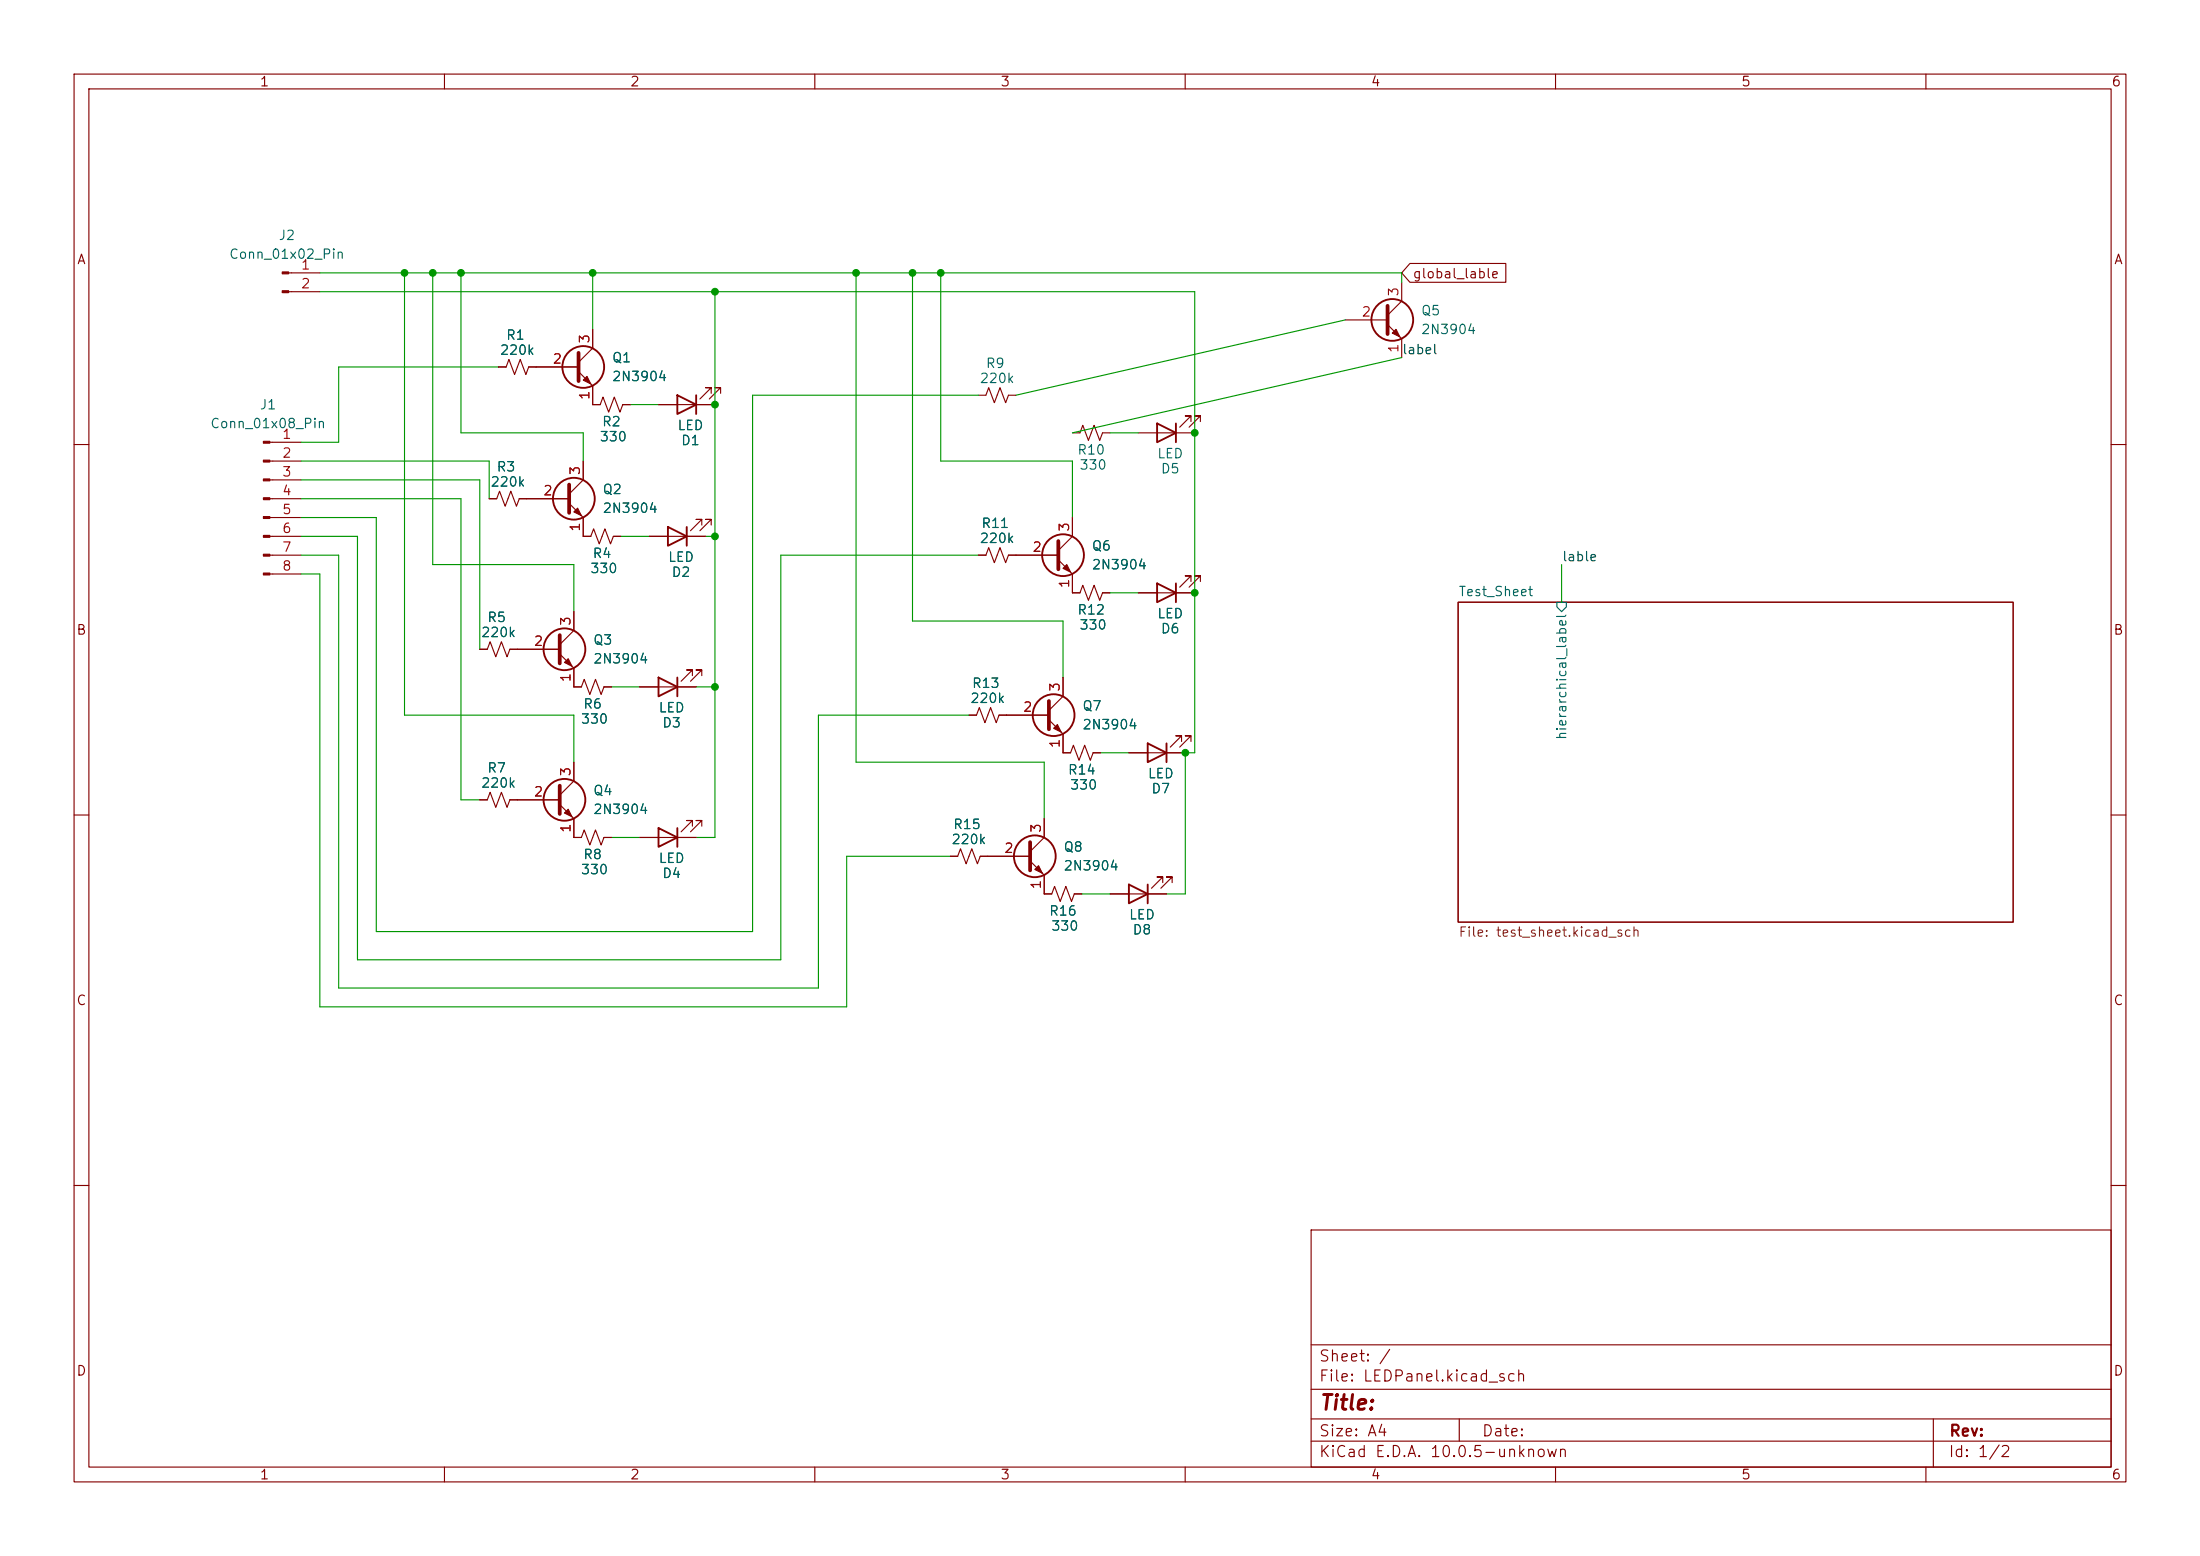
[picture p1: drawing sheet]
<svg xmlns="http://www.w3.org/2000/svg" width="297mm" height="210mm" viewBox="0 0 297 210" stroke-linecap="round" stroke-linejoin="round" font-family="sans-serif">
<g fill="none" stroke="#840000" stroke-width=".15">
<path d="M10 10h277v190h-277zM12 12h273v186h-273zM60 10v2M110 10v2M160 10v2M210 10v2M260 10v2M39 36.8h4.2M39 39.4h4.2M189.2 38.1v2.5l-1.9 1.9M190.3 35.6h13v2.5h-13l-1.1-1.3zM36.4 59.7h4.2"/>
<path d="M67.3 49.5h1l.4-1 .8 2 .7-2 .8 2 .4-1h6.7M78.1 50.2l1.9 1.9v2.5h1l.4-1 .8 2 .7-2 .8 2 .4-1h1M80 44.5v2.5l-1.9 1.9M88.9 54.6h7.6M96 53.1v-.8h-.8h.8l-1.5 1.5M97.3 53.1v-.8h-.8h.8l-1.5 1.5M132.1 53.3h1l.4-1 .7 2.1 .8-2.1 .8 2.1 .3-1.1h1.1M144.8 58.4h1l.4-1 .7 2 .8-2 .8 2 .3-1h1.1M153.7 58.4h7.6M160.8 56.9v-.8h-.8h.8l-1.5 1.6M162.1 56.9v-.8h-.8h.8l-1.6 1.6M181.6 43.2h5.7"/>
<path d="M187.3 43.8l1.9 1.9v2.6M10 60h2M36.4 67.3h4.2M36.4 72.4h4.2M36.4 62.2h4.2M36.4 64.8h4.2M36.4 69.9h4.2M36.4 74.9h4.2M36.4 77.5h4.2M66 67.3h1.1l.3-1 .8 2 .8-2 .7 2 .4-1h6.7M76.8 67.9l1.9 2v2.5h1.1l.3-1 .8 2 .8-2 .7 2 .4-1h1M78.7 62.2v2.6l-1.9 1.9"/>
<path d="M87.6 72.4h7.6M94.7 70.9v-.8h-.7h.7l-1.5 1.5M96 70.9v-.8h-.8h.8l-1.5 1.5M132.1 74.9h1l.4-1 .7 2 .8-2 .8 2 .3-1h6.8M142.9 75.6l1.9 1.9v2.5h1l.4-1 .7 2 .8-2 .8 2 .3-1h1.1M144.8 69.9v2.5l-1.9 1.9M160.8 78.5v-.8h-.8h.8l-1.5 1.5M162.1 78.5v-.8h-.8h.8l-1.6 1.5M285 60h2M64.8 87.6h1l.4-1 .7 2 .8-2 .8 2 .3-1h6.8M75.6 88.3l1.9 1.9v2.5h1l.4-1 .7 2 .8-2 .8 2 .3-1h1M77.5 82.6v2.5l-1.9 1.9"/>
<path d="M86.4 92.7h7.6M93.5 91.2v-.8h-.8h.8l-1.6 1.5M94.7 91.2v-.8h-.7h.7l-1.5 1.5M130.8 96.5h1l.4-1 .8 2 .7-2 .8 2 .4-1h6.7M141.6 97.2l1.9 1.9v2.5h1l.4-1 .8 2 .7-2 .8 2 .4-1h1M143.5 91.4v2.6l-1.9 1.9M153.7 80h7.6M196.8 81.3h75v43.2h-75zM10 110h2M64.8 108h1l.4-1.1 .7 2.1 .8-2.1 .8 2.1 .3-1h6.8M75.6 108.6l1.9 1.9v2.5h1l.4-1 .7 2 .8-2 .8 2 .3-1h1M77.5 102.9v2.5l-1.9 1.9"/>
<path d="M86.4 113h7.6M93.5 111.5v-.8h-.8h.8l-1.6 1.6M94.7 111.5v-.8h-.7h.7l-1.5 1.6M128.3 115.6h1l.4-1 .7 2 .8-2 .8 2 .3-1h6.8M139.1 116.2l1.9 1.9v2.6h1l.4-1.1 .7 2.1 .8-2.1 .8 2.1 .3-1h1M141 110.5v2.5l-1.9 1.9M152.4 101.6h7.6M157 119.1v-.7h-.8h.8l-1.6 1.5M158.2 119.1v-.7h-.7h.7l-1.5 1.5M159.5 100.1v-.8h-.8h.8l-1.5 1.5M160.8 100.1v-.8h-.8h.8l-1.5 1.5M285 110h2"/>
<path d="M149.9 120.7h7.6M10 160h2M177 166h108v32h-108zM285 160h2M60 198v2M110 198v2M160 198v2M177 194.5h108M177 191.5h108M177 187.5h108M177 181.5h108M197 191.5v3"/>
<path d="M210 198v2M260 198v2M261 191.5v6.5"/>
</g>
<path d="M210.2 81.3h1.3v.6l-.7 .7-.6-.7z" fill="none" stroke="#006464" stroke-width=".15"/>
<g fill="none" stroke="#840000" stroke-width=".25">
<path d="M91.4 53.3l2.6 1.3-2.6 1.3zM94 53.3v2.6M156.2 57.2l2.5 1.2-2.5 1.3zM158.7 57.2v2.5M90.2 71.1l2.5 1.3-2.5 1.3zM92.7 71.1v2.6M156.2 78.7l2.5 1.3-2.5 1.3zM158.7 78.7v2.6M88.9 91.4l2.5 1.3-2.5 1.3zM91.4 91.4v2.6M88.9 111.8l2.5 1.2-2.5 1.3zM91.4 111.8v2.5"/>
<path d="M152.4 119.4l2.5 1.3-2.5 1.2zM154.9 100.3l2.6 1.3-2.6 1.3zM154.9 119.4v2.5M157.5 100.3v2.6"/>
<circle cx="78.7" cy="49.5" r="2.82"/>
<circle cx="188" cy="43.2" r="2.82"/>
<circle cx="77.5" cy="67.3" r="2.82"/>
<circle cx="143.5" cy="74.9" r="2.82"/>
<circle cx="76.2" cy="87.6" r="2.82"/>
<circle cx="142.2" cy="96.5" r="2.82"/>
<circle cx="76.2" cy="107.9" r="2.82"/>
<circle cx="139.7" cy="115.6" r="2.82"/>
</g>
<path d="M78.1 47.6v3.8M187.3 41.3v3.8M76.8 65.4v3.8M142.9 73v3.8M75.6 85.7v3.8M141.6 94.6v3.8M75.6 106v3.9M139.1 113.7v3.8" fill="none" stroke="#840000" stroke-width=".51"/>
<g fill="#840000" stroke="#840000" stroke-width=".15">
<path d="M77.5 69.1l.5-.5 .5 1z"/>
<path d="M76.2 89.4l.5-.5 .5 1z"/>
<path d="M188 45l.5-.5 .5 1z"/>
<path d="M78.7 51.3l.5-.5 .6 1z"/>
<path d="M35.6 59.6h.8v.2h-.8z"/>
<path d="M35.6 62.1h.8v.3h-.8z"/>
<path d="M35.6 64.6h.8v.3h-.8z"/>
<path d="M35.6 67.2h.8v.2h-.8z"/>
<path d="M35.6 69.7h.8v.3h-.8z"/>
<path d="M35.6 72.3h.8v.2h-.8z"/>
<path d="M35.6 74.8h.8v.3h-.8z"/>
<path d="M35.6 77.3h.8v.3h-.8z"/>
<path d="M38.1 36.7h.9v.3h-.9z"/>
<path d="M38.1 39.2h.9v.3h-.9z"/>
<path d="M144 76.2l.5 1-1-.5z"/>
<path d="M76.2 109.7l.5-.5 .5 1z"/>
<path d="M142.2 98.3l.5-.5 .6 1z"/>
<path d="M139.7 117.3l.5-.5 .5 1.1z"/>
</g>
<g fill="none" stroke="#009600" stroke-width=".15">
<path d="M43.2 36.8h146v1.3M43.2 39.4h118.1v62.2h-1.3v19.1h-2.5M54.6 36.8v59.7h22.9v6.4M58.4 36.8v39.4h19.1v6.4M62.2 36.8v21.6h16.5v3.8M80 36.8v7.7M96.5 39.4v73.6h-2.5M115.6 36.8v66.1h25.4v7.6M123.2 36.8v47h20.3v7.6M127 36.8v25.4h17.8v7.7M67.3 49.5h-21.6v10.2h-5.1M85.1 54.6h3.8"/>
<path d="M132.1 53.3h-30.5v72.4h-50.8v-55.8h-10.2M149.9 58.4h3.8M181.6 43.2l-44.4 10.1M189.2 48.3l-44.4 10.1M40.6 74.9h5.1v58.5h64.8v-36.9h20.3M40.6 67.3h21.6v40.7h2.6M40.6 72.4h7.7v57.1h57.1v-54.6h26.7M40.6 77.5h2.6v58.4h71.1v-20.3h14M40.6 64.8h24.2v22.8M40.6 62.2h25.4v5.1M83.8 72.4h3.8M95.2 72.4h1.3"/>
<path d="M210.8 76.2v5.1M82.5 92.7h3.9M94 92.7h2.5M149.9 80h3.8M82.5 113h3.9M148.6 101.6h3.8M146 120.7h3.9"/>
</g>
<g fill="#009600" stroke="#009600" stroke-width=".14">
<circle cx="160" cy="101.6" r=".46"/>
<circle cx="115.6" cy="36.8" r=".46"/>
<circle cx="96.5" cy="72.4" r=".46"/>
<circle cx="96.5" cy="92.7" r=".46"/>
<circle cx="96.5" cy="39.4" r=".46"/>
<circle cx="54.6" cy="36.8" r=".46"/>
<circle cx="58.4" cy="36.8" r=".46"/>
<circle cx="62.2" cy="36.8" r=".46"/>
<circle cx="96.5" cy="54.6" r=".46"/>
<circle cx="80" cy="36.8" r=".46"/>
<circle cx="127" cy="36.8" r=".46"/>
<circle cx="123.2" cy="36.8" r=".46"/>
<circle cx="161.3" cy="58.4" r=".46"/>
<circle cx="161.3" cy="80" r=".46"/>
</g>
<text font-size="2" fill="#840000" x="178" y="190.8">Title:</text>
<g font-size="1.5" fill="#840000">
<text x="178" y="184.1">Sheet: /</text>
<text x="178" y="186.8">File: LEDPanel.kicad_sch</text>
<text x="178" y="197">KiCad E.D.A. 10.0.5-unknown</text>
<text x="178" y="194.2">Size: A4</text>
<text x="200" y="194.2">Date:</text>
<text x="263" y="197">Id: 1/2</text>
<text x="263" y="194.2">Rev:</text>
</g>
<g font-size="1.3" fill="#840000">
<text x="35" y="12">1</text>
<text x="85" y="12">2</text>
<text x="135" y="12">3</text>
<text x="185" y="12">4</text>
<text x="235" y="12">5</text>
<text x="285" y="12">6</text>
<text x="10.3" y="36">A</text>
<text x="285.3" y="36">A</text>
<text x="190.6" y="37.9">global_lable</text>
<text x="10.2" y="86">B</text>
<text x="285.2" y="86">B</text>
<text x="10.2" y="136">C</text>
<text x="285.2" y="136">C</text>
<text x="10.2" y="186">D</text>
<text x="285.2" y="186">D</text>
<text x="35" y="200">1</text>
<text x="85" y="200">2</text>
<text x="135" y="200">3</text>
<text x="185" y="200">4</text>
<text x="235" y="200">5</text>
<text x="285" y="200">6</text>
</g>
<g font-size="1.3" fill="#006464">
<text x="30.8" y="35.3">Conn_01x02_Pin</text>
<text x="37.5" y="32.7">J2</text>
<text x="68.2" y="46.2">R1</text>
<text x="191.8" y="42.9">Q5</text>
<text x="191.8" y="45.4">2N3904</text>
<text x="67.4" y="48.2">220k</text>
<text x="82.5" y="49.2">Q1</text>
<text x="82.5" y="51.8">2N3904</text>
<text x="132.2" y="52">220k</text>
<text x="133" y="50">R9</text>
<text x="28.3" y="58.1">Conn_01x08_Pin</text>
<text x="35" y="55.6">J1</text>
<text x="80.9" y="59.9">330</text>
<text x="81.2" y="57.9">R2</text>
<text x="91.4" y="58.4">LED</text>
<text x="66.1" y="66">220k</text>
<text x="67" y="64">R3</text>
<text x="91.9" y="60.4">D1</text>
<text x="145.3" y="61.7">R10</text>
<text x="145.6" y="63.7">330</text>
<text x="156.1" y="62.2">LED</text>
<text x="156.6" y="64.2">D5</text>
<text x="81.3" y="67">Q2</text>
<text x="81.3" y="69.5">2N3904</text>
<text x="132.4" y="71.6">R11</text>
<text x="79.6" y="77.7">330</text>
<text x="79.9" y="75.6">R4</text>
<text x="90.1" y="76.1">LED</text>
<text x="132.2" y="73.6">220k</text>
<text x="147.3" y="74.6">Q6</text>
<text x="147.3" y="77.2">2N3904</text>
<text x="90.6" y="78.2">D2</text>
<text x="145.3" y="83.3">R12</text>
<text x="156.1" y="83.8">LED</text>
<text x="196.8" y="80.8">Test_Sheet</text>
<text x="64.9" y="86.3">220k</text>
<text x="65.7" y="84.3">R5</text>
<text x="80" y="87.3">Q3</text>
<text x="80" y="89.9">2N3904</text>
<text x="145.6" y="85.3">330</text>
<text x="156.6" y="85.8">D6</text>
<text x="78.6" y="96">R6</text>
<text x="130.9" y="95.2">220k</text>
<text x="131.1" y="93.2">R13</text>
<text x="78.3" y="98">330</text>
<text x="88.8" y="96.5">LED</text>
<text x="89.3" y="98.5">D3</text>
<text x="146" y="96.2">Q7</text>
<text x="146" y="98.8">2N3904</text>
<text x="211.8" y="100" transform="rotate(-90 211.8 100)">hierarchical_label</text>
<text x="64.9" y="106.6">220k</text>
<text x="65.7" y="104.6">R7</text>
<text x="80" y="107.6">Q4</text>
<text x="144.1" y="104.8">R14</text>
<text x="144.4" y="106.9">330</text>
<text x="154.9" y="105.4">LED</text>
<text x="155.4" y="107.4">D7</text>
<text x="80" y="110.2">2N3904</text>
<text x="128.6" y="112.2">R15</text>
<text x="78.3" y="118.3">330</text>
<text x="78.6" y="116.3">R8</text>
<text x="88.8" y="116.8">LED</text>
<text x="89.3" y="118.8">D4</text>
<text x="128.4" y="114.2">220k</text>
<text x="143.5" y="115.3">Q8</text>
<text x="143.5" y="117.8">2N3904</text>
<text x="141.5" y="123.9">R16</text>
<text x="141.8" y="125.9">330</text>
<text x="152.3" y="124.4">LED</text>
<text x="152.8" y="126.4">D8</text>
</g>
<g font-size="1.3" fill="#a90000">
<text x="40.5" y="36.7">1</text>
<text x="40.5" y="39.2">2</text>
<text x="189.1" y="40.1" transform="rotate(-90 189.1 40.1)">3</text>
<text x="79.9" y="46.5" transform="rotate(-90 79.9 46.5)">3</text>
<text x="183.7" y="43">2</text>
<text x="189.1" y="47.7" transform="rotate(-90 189.1 47.7)">1</text>
<text x="74.5" y="49.4">2</text>
<text x="38" y="59.6">1</text>
<text x="79.9" y="54.1" transform="rotate(-90 79.9 54.1)">1</text>
<text x="38" y="62.1">2</text>
<text x="38" y="64.6">3</text>
<text x="78.6" y="64.2" transform="rotate(-90 78.6 64.2)">3</text>
<text x="38" y="67.2">4</text>
<text x="38" y="69.7">5</text>
<text x="73.2" y="67.2">2</text>
<text x="78.6" y="71.9" transform="rotate(-90 78.6 71.9)">1</text>
<text x="144.6" y="71.9" transform="rotate(-90 144.6 71.9)">3</text>
<text x="38" y="72.3">6</text>
<text x="38" y="74.8">7</text>
<text x="38" y="77.3">8</text>
<text x="139.3" y="74.8">2</text>
<text x="144.6" y="79.5" transform="rotate(-90 144.6 79.5)">1</text>
<text x="72" y="87.5">2</text>
<text x="77.3" y="84.6" transform="rotate(-90 77.3 84.6)">3</text>
<text x="77.3" y="92.2" transform="rotate(-90 77.3 92.2)">1</text>
<text x="143.4" y="93.4" transform="rotate(-90 143.4 93.4)">3</text>
<text x="138" y="96.4">2</text>
<text x="143.4" y="101.1" transform="rotate(-90 143.4 101.1)">1</text>
<text x="72" y="107.8">2</text>
<text x="77.3" y="104.9" transform="rotate(-90 77.3 104.9)">3</text>
<text x="77.3" y="112.5" transform="rotate(-90 77.3 112.5)">1</text>
<text x="140.8" y="112.5" transform="rotate(-90 140.8 112.5)">3</text>
<text x="135.5" y="115.4">2</text>
<text x="140.8" y="120.1" transform="rotate(-90 140.8 120.1)">1</text>
</g>
<g font-size="1.3" fill="#0f0f0f">
<text x="189.2" y="48.1">label</text>
<text x="210.8" y="76.1">lable</text>
</g>
<text font-size="1.3" fill="#725600" x="196.8" y="126.8">File: test_sheet.kicad_sch</text>
</svg>
